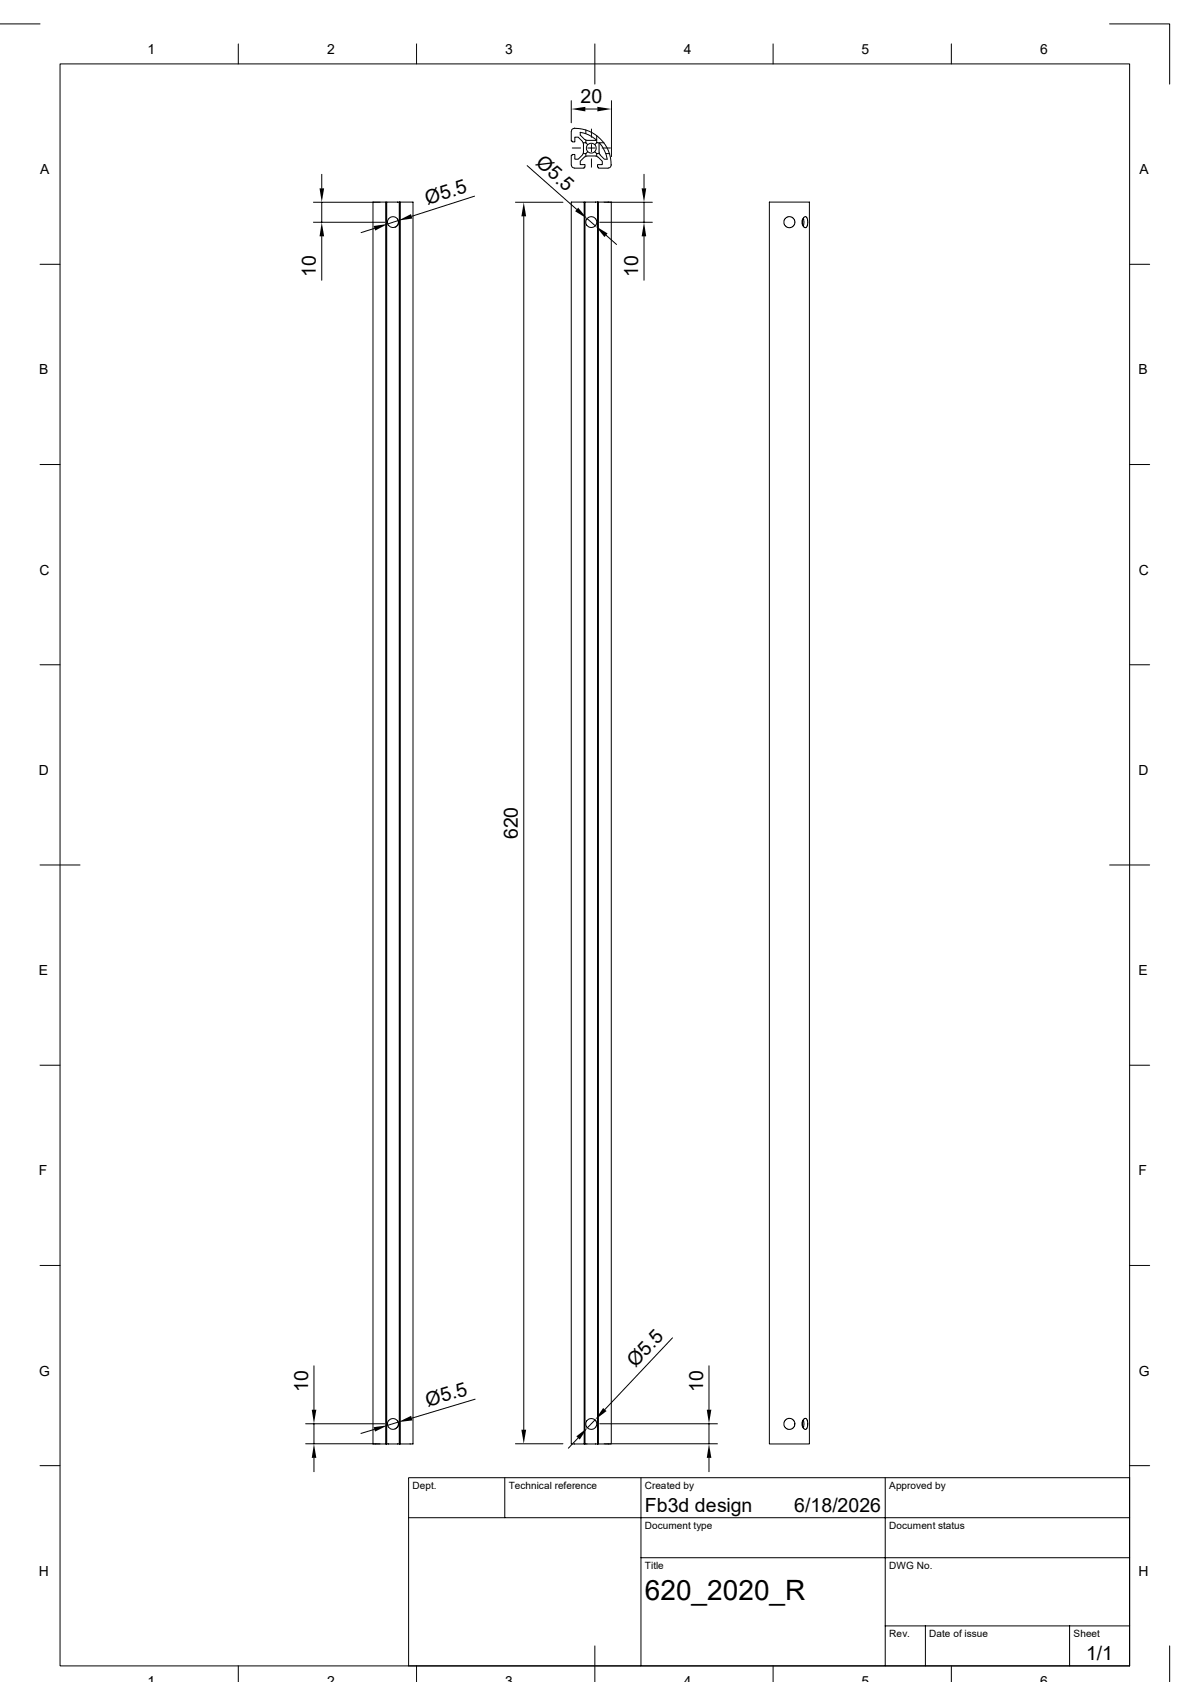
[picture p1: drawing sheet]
<svg xmlns="http://www.w3.org/2000/svg" width="297mm" height="420mm" viewBox="0 0 297 420" stroke-linecap="round" stroke-linejoin="round" font-family="sans-serif">
<g fill="none" stroke="#000" stroke-width=".25">
<path d="M0 6h10M15 16h266.9v400h-266.9zM59.5 11v5M104 11v5M148.5 11v10M193 11v5M237.4 11v5M276.9 6h15v15M142.6 32.8v2.4h.2v.2h.7v-1.2h.8l1.1 1.1 .2 .6M142.6 25.1v5.5M142.8 37h2.1M143.3 32l-.6 .4-.1 .4"/>
<path d="M143.3 32h.2M143.5 32a9.1 9.1 0 0 1 9 9.1M144.8 33v.7l1.4 1.3h.3M144.8 33.1a6.5 6.5 0 0 1 4 2h-2.3M145.6 38.1l-.1 .3-1.2 1.4h-.8v-1.2h-.7v.2h-.2v2.4M145.6 35.6h.6M145.6 38.4h.6M145.6 35.9v2.2M146.1 27.2h3M146.2 35.6l.5 .5M146.2 32.4v1M146.2 35v.6"/>
<path d="M146.2 38.4v.6M146.5 39l-.6 .2-1.1 1.1v.8h1.2v.6h-.2v.3h-2.5M146.5 38.9h2.2M146.7 37.9l-.5 .5M146.7 37h1.8M147.6 32.2v2.1M147.6 36.1v1.8M147.6 39.7v2M148.5 37.9l.4 .5M148.7 39l.5 .2M148.9 35.6l-.4 .5M148.9 35.6h1.8"/>
<path d="M148.9 38.4h.7M148.9 33.8v1.8M148.9 38.4v.6M149.2 39.2l1.1 1.1v.8h-1.2v.6h.3v.3h2.4M149.5 38.1v-2.3h.2a8.6 8.6 0 0 1 1.9 4h-.8l-1.1-1.1-.1-.6M150.3 37h2.1M151.2 38.4h.9M152.6 25.1v14M78.2 55.5h17.8M78.2 50.5h16.7M80.3 43.5v3.5M80.3 50.5v5"/>
<path d="M80.3 59v11M93.5 57l-3.4 1.1M96.3 50.5v310.1M96.5 50.5v310.1M99.2 54.7a1.35 1.35 0 0 1-.6 2.1M99.4 55.1l-2.6 .8M99.7 50.5h-6.6v310.1h3.4M99.7 50.5h3.4v310.1h-3.4M99.7 50.5v310.1M99.9 50.5v310.1M118.4 49l-15.7 5M128.7 50.5h11.8"/>
<path d="M130.7 54v303M131.6 41.4l12.3 10.9M142.6 41.2l.2 .5 .5 .3M145.8 50.5v310.1M146 50.5v310.1M146.6 54.6l2 1.8M149.1 50.5h-6.5v310.1h3.4M149.1 50.5h3.5v310.1h-3.5M149.1 50.5v310.1M149.4 50.5v310.1M149.7 55.5h13.1M150.8 50.5h12"/>
<path d="M151.3 58.7l2.6 2.3M152.5 41.2l-.3 .7-.4 .1M152.6 41.1v.1M160.7 43.5v3.5M160.7 50.5v5M160.7 59v11M192 50.5h10v310.1h-10zM198.4 55.5h.1M200.3 54.9v1.2M200.5 54.5l.2 .8-.2 1.2M200.6 54.3l.6-.2 .3 .7v1.4l-.4 .7-.6-.4-.3-.7v-.9zM201.6 55.5h.1"/>
<path d="M10 66h5M281.9 66h5M10 116h5M281.9 116h5M10 166h5M281.9 166h5M10 216h10M276.9 216h10M10 266h5M281.9 266h5M10 316h5M281.9 316h5"/>
<path d="M167.9 334.1l-16.9 17.9M76.3 355.5h19.7M78.4 341v11M78.4 355.5v5M93.4 356.9l-3.3 1M99.2 354.7a1.33 1.33 0 0 1-.6 2.1M99.4 355.1l-2.6 .8M118.6 349.4l-15.8 4.7M144.3 359.1l-2.4 2.5M148.5 354.5l-1.9 2M149.7 355.5h29.4M177 341v11"/>
<path d="M177 355.5v5M198.4 355.5v.1M200.3 354.9v1.3M200.5 354.5l.2 .8-.2 1.2M200.7 354.3l.5-.1 .3 .6v1.4l-.3 .7-.7-.3-.3-.7v-.9zM201.6 355.5v.1M10 366h5M76.3 360.5h18.6M78.4 364v3.5M96.5 360.6h3.2M102 369h179.9v47h-179.9zM102 379h179.9"/>
<path d="M126 369v10M128.7 360.5h11.8M146 360.6h3.1M150.8 360.5h28.3M160 369v47M177 364v3.5M220.9 369v47M281.9 366h5M160 389h121.9M59.5 416v3.9M104 416v3.9M148.5 411v8.9"/>
<path d="M193 416v3.9M220.9 406h61M231 406v10M237.4 416v3.9M267 406v10M291.9 411v8.9"/>
<circle cx="147.6" cy="37" r="1.22"/>
<circle cx="98.1" cy="55.5" r="1.37"/>
<circle cx="147.6" cy="55.5" r="1.36"/>
<circle cx="197" cy="55.5" r="1.36"/>
<circle cx="98.1" cy="355.5" r="1.37"/>
<circle cx="147.6" cy="355.6" r="1.36"/>
<circle cx="197" cy="355.6" r="1.36"/>
</g>
<g fill="#000">
<path d="M142.6 27.2l3.5-.5v1.1zM149.1 26.7l3.5 .5-3.5 .6zM79.8 47h1.1l-.6 3.5zM80.3 55.5l.6 3.5h-1.1zM93.3 56.4l3.5-.5-3.2 1.7zM99.4 55.1l3.2-1.6 .3 1.1zM130.7 50.5l.6 3.5h-1.2zM144.3 51.9l2.3 2.7-3-1.9zM148.6 56.4l3 1.9-.7 .9zM160.1 47h1.2l-.6 3.5zM160.7 55.5l.6 3.5h-1.2zM77.8 352h1.2l-.6 3.5z"/>
<path d="M93.3 356.4l3.5-.5-3.2 1.6zM99.4 355.1l3.2-1.6 .4 1.2zM130.1 357h1.2l-.6 3.5zM143.8 358.6l2.8-2.1-1.9 3zM150.5 351.6l.9 .7-2.9 2.2zM176.4 352h1.1l-.5 3.5zM78.4 360.5l.6 3.5h-1.2zM177 360.5l.5 3.5h-1.1z"/>
</g>
<text font-size="7" x="161" y="399.5">620_2020_R</text>
<g font-size="4.9">
<text x="144.9" y="25.8">20</text>
<text x="133.5" y="41" transform="rotate(41 133.5 41)">Ø5.5</text>
<text x="106.7" y="51.1" transform="rotate(-18 106.7 51.1)">Ø5.5</text>
<text x="78.9" y="69.1" transform="rotate(-90 78.9 69.1)">10</text>
<text x="159.3" y="69.1" transform="rotate(-90 159.3 69.1)">10</text>
<text x="129.3" y="209.5" transform="rotate(-90 129.3 209.5)">620</text>
<text x="158.6" y="341.5" transform="rotate(-47 158.6 341.5)">Ø5.5</text>
<text x="76.9" y="347.6" transform="rotate(-90 76.9 347.6)">10</text>
<text x="175.5" y="347.6" transform="rotate(-90 175.5 347.6)">10</text>
<text x="106.8" y="351.3" transform="rotate(-17 106.8 351.3)">Ø5.5</text>
<text x="161" y="377.5">Fb3d design</text>
<text x="198.2" y="377.5">6/18/2026</text>
<text x="271.1" y="414.6">1/1</text>
</g>
<g font-size="3.5">
<text x="36.8" y="13.5">1</text>
<text x="81.6" y="13.5">2</text>
<text x="126.1" y="13.5">3</text>
<text x="170.6" y="13.5">4</text>
<text x="215.1" y="13.5">5</text>
<text x="259.6" y="13.5">6</text>
<text x="10" y="43.5">A</text>
<text x="284.4" y="43.5">A</text>
<text x="9.7" y="93.5">B</text>
<text x="284.2" y="93.5">B</text>
<text x="9.8" y="143.5">C</text>
<text x="284.3" y="143.5">C</text>
<text x="9.7" y="193.5">D</text>
<text x="284.2" y="193.5">D</text>
<text x="9.7" y="243.5">E</text>
<text x="284.2" y="243.5">E</text>
<text x="9.7" y="293.5">F</text>
<text x="284.1" y="293.5">F</text>
<text x="9.8" y="343.5">G</text>
<text x="284.3" y="343.5">G</text>
<text x="9.7" y="393.5">H</text>
<text x="284.2" y="393.5">H</text>
<text x="36.8" y="420.9">1</text>
<text x="81.6" y="420.9">2</text>
<text x="126.1" y="420.9">3</text>
<text x="170.6" y="420.9">4</text>
<text x="215.1" y="420.9">5</text>
<text x="259.6" y="420.9">6</text>
</g>
<g font-size="2.5">
<text x="103" y="371.8">Dept.</text>
<text x="127" y="371.8">Technical reference</text>
<text x="161" y="371.8">Created by</text>
<text x="221.9" y="371.8">Approved by</text>
<text x="161" y="381.8">Document type</text>
<text x="221.9" y="381.8">Document status</text>
<text x="161" y="391.8">Title</text>
<text x="221.9" y="391.8">DWG No.</text>
<text x="222" y="408.8">Rev.</text>
<text x="231.9" y="408.8">Date of issue</text>
<text x="268" y="408.8">Sheet</text>
</g>
</svg>
